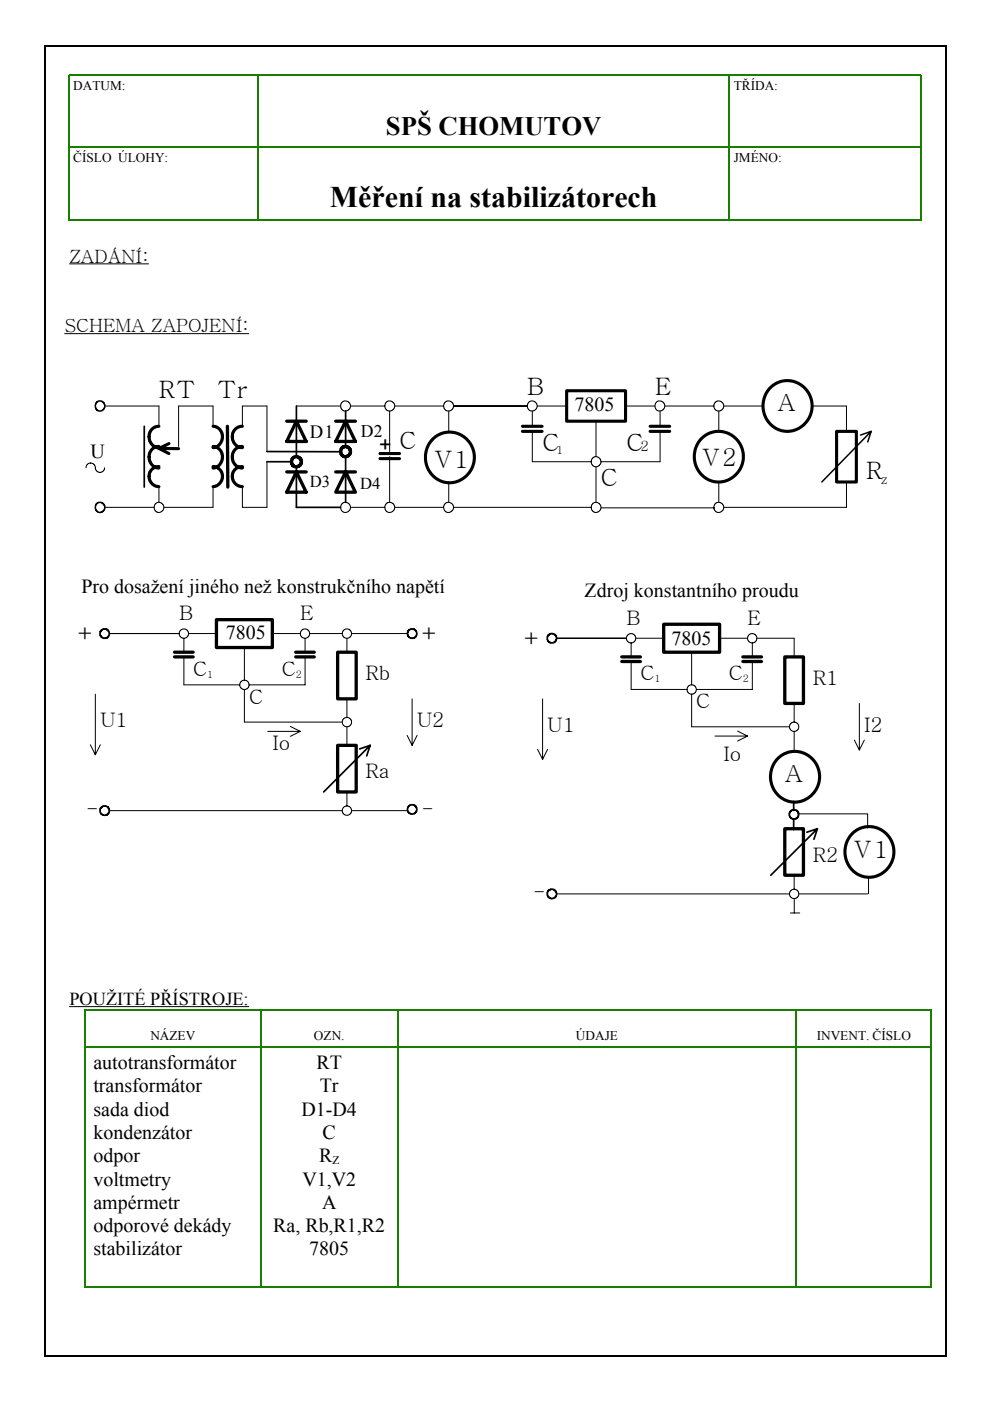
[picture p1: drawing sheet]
<svg xmlns="http://www.w3.org/2000/svg" width="210mm" height="297mm" viewBox="0 0 210 297" stroke-linecap="round" stroke-linejoin="round" font-family="sans-serif">
<path d="M54.7 15.9v30.5M154.6 15.9v30.5M14.5 31.3h180.5M195.3 46.6h-180.8v-30.7h180.7v30.9M18 214v59M18.2 214h179.1M55.3 214.2v58.4M84.3 214.2v58.4M168.8 214.2v58.4M197.5 214v59M18.2 222h179.1M17.8 272.8h179.8" fill="none" stroke="#177e00" stroke-width=".36"/>
<path d="M14.7 55.9h16.8M13.7 70.7h39M14.7 213.4h38" fill="none" stroke="#000" stroke-width=".21"/>
<path d="M14.3 72.5h182.5v132.8h-182.5z" fill="#fff"/>
<g fill="none" stroke="#000" stroke-width=".7">
<path d="M48.2 90.4l.1 12.9M60.8 89.3h4.1M62.8 89.3l2.1 4.3h-4.1zM71.2 89.3h4.2M73.3 89.3l2.1 4.3h-4.2zM60.8 100.1h4.1M62.8 100.1l2.1 4.3h-4.1zM71.2 100.1h4.2M73.3 100.1l2.1 4.3h-4.2zM37 138.3h4M37 139.3h4M45.9 131.4h11.8v5.9h-11.8z"/>
<path d="M62.7 138.3h3.9M62.7 139.3h3.9M71.6 138.3h3.9v9.9h-3.9zM131.8 139.3h4M140.7 132.4h11.9v5.9h-11.9zM157.5 139.3h4M166.4 139.3h3.9v9.8h-3.9zM71.6 158h3.9v9.9h-3.9zM131.8 140.3h4M157.5 140.3h4M166.4 175.7h3.9v9.9h-3.9z"/>
<circle cx="62.8" cy="97.9" r="1.04"/>
<circle cx="73.3" cy="95.7" r="1.04"/>
</g>
<g fill="none" stroke="#000" stroke-width=".66">
<path d="M31.6 92.6l.1 .9 .5 .8 .8 .5 .7 .1M33.7 94.7l-.7 .1-.8 .5-.4 .6-.2 .9 .1 1 .5 .8 .8 .5 .7 .1M33.7 98.9l-.8 .2-.6 .3-.5 .7-.2 .9M33.7 90.4l-.9 .2-.6 .4-.5 .7-.1 .9M33.7 95.1h4.2M33.7 95.1l2.1 1.1M35.8 94l-2.1 1.1M45.2 94.7l.7 .1 .6 .4 .5 .7 .2 .7-.1 .9-.5 1-.7 .6-.7 .1M45.2 98.9l.7 .2 .8 .5 .3 .6 .2 .8M45.2 90.4l.7 .1 .7 .5 .4 .7 .2 .9M47.2 92.6l-.2 .9-.5 .8-.6 .4-.7 .2M49.3 92.6l.1 .8 .5 .9 .8 .5 .7 .1"/>
<path d="M51.4 94.7l-.7 .1-.8 .4-.4 .6-.2 .8v1l.6 1 .8 .5 .7 .1M51.4 98.9l-.8 .2-.7 .4-.5 .7-.1 .8M51.4 90.4l-.9 .2-.7 .4-.4 .8-.1 .8M80.6 96.2h4.1M80.6 97.2h4.1M91.8 93l1.6-1 .9-.3 1.2-.1 2 .5 1.1 .7 .8 .8 .6 1 .4 1 .2 1.8-.6 2-1.4 1.7-1.7 1-1.8 .3-1.9-.5-.8-.5-.8-.8-.7-.9-.5-1.1-.2-2.1 .5-1.8zM110.8 90.4h4.1M110.8 91.5h4.1M120.1 82.8h12.5v6.5h-12.5zM137.8 90.4h4.2M137.8 91.5h4.2M148.8 92.9l1.7-1.1 1.2-.3h1l1.9 .5 1 .6 .7 .7 1.1 1.8 .2 .9v1.3l-.2 1.2-.5 .9-1.2 1.5-1.6 1-.9 .2-1.2 .1-1.2-.2-.8-.4-1.6-1.3-.7-1.1-.3-.9-.2-1.8 .4-1.9z"/>
<path d="M163.3 82.3l1.6-1.2 .9-.3 1.2-.1 1 .1 1.2 .4 1.6 1.2 .6 .9 .5 1 .3 2-.1 .8-.4 1.3-1.3 1.7-1.6 1-2 .4-1.3-.2-1-.5-1.3-1.1-.6-.8-.5-1.1-.3-2 .4-1.8zM177.4 91.5h4.2v10.7h-4.2zM31.6 101l.1 .8 .5 .7 .7 .5 .8 .2M47.2 101l-.2 .8-.4 .7-.8 .6-.6 .1M49.3 101l.1 .8 .4 .7 .8 .5 .8 .2M164.7 161l1.6-1.2 1.1-.4 1.2-.1 1 .1 1.1 .4 1.7 1.3 .6 .8 .5 1 .3 2-.1 .9-.5 1.2-1.2 1.7-1.6 1-2.1 .4-1.6-.4-1.7-1.1-1.2-1.7-.4-1.9 .2-2.1 .5-1zM180.6 176.9l1.4-1.1 1.9-.5 2.1 .2 1 .5 1 .9 1.1 1.7 .4 1.3v1l-.5 1.9-1.1 1.7-.9 .7-1 .5-.9 .2-1.2 .1-1.9-.5-1.4-1.2-1-1.5-.4-1.8 .3-2.2z"/>
</g>
<g fill="none" stroke="#000" stroke-width=".36">
<path d="M9.3 9.8h191.4M9.5 9.7v277.9M200.5 9.7v277.9M30.6 90.4v12.9M56.6 95.7l15.6 .1M56.6 97.9h5.2M62.8 86.1v10.7M62.8 99v8.6h9.4M73.3 87.1v7.6M73.3 96.8v9.7M76.2 158.8l2.3-.8-9.9 9.9M78.5 158l-.8 2.3"/>
<path d="M168.3 169.9v2M168.3 173.6v2.3M171.1 176.4l2.2-.7-9.9 9.9M173.3 175.7l-.7 2.2M9.3 287.5h191.4"/>
<circle cx="22.2" cy="134.3" r=".99"/>
<circle cx="87.4" cy="134.3" r=".98"/>
<circle cx="117" cy="135.3" r=".99"/>
<circle cx="22.2" cy="171.9" r=".99"/>
<circle cx="87.4" cy="171.6" r=".98"/>
<circle cx="168.3" cy="172.7" r="1"/>
<circle cx="117" cy="189.5" r=".99"/>
</g>
<g fill="none" stroke="#000" stroke-width=".21">
<path d="M18.2 99.2l.2-.6 .3-.3 .4-.1 .5 .1 .5 .4 .4 1.1 .6 .4 .7-.2 .3-.5 .1-.3M22.2 86.1h11.5v4.3M45.2 90.4v-4.3h-7.3v8.6M51.4 90.4v-4.3h5.2v9.6M56.6 97.9v9.7h-5.2v-4.3M62.8 86.1h9.4M74.3 86.1h7.3M82.6 87.1v8.6M82.6 96.8v9.7M83.7 86.1h10.4M95.1 87.1v4.4M96.2 86.1h15.6l.2-.7 .6-.4 .9 .3 .4 .7-.3 .8-.6 .3-.8-.1-.3-.5-.1-.4z"/>
<path d="M112.9 87.1v3.3M112.9 91.5v6.4h12.4M113.9 86.1h6.2M126.4 89.3v7.5M126.4 99v7.5M132.6 86.1h6.3M140 87.1v3.3M140 91.5v6.4h-12.6M140.9 86.1h10.5M152.4 87.1v4.4M153.5 86.1h8.3M172.2 86.1h7.3v5.4"/>
<path d="M22.2 107.6h10.5M33.7 103.3v3.2M45.2 103.3v4.3h-10.4M74.3 107.6h7.3M83.7 107.6h10.4M95.1 102.2v4.3M96.2 107.6h29.1M127.6 107.7h23.9M152.4 102.2v4.3M179.5 102.2v5.4h-26M23.2 134.3h14.8l.4-.7 .8-.3 .6 .5 .2 .7-.4 .6-.8 .2-.6-.3-.2-.7zM39 135.3v3"/>
<path d="M39 139.3v5.9h11.8M40 134.3h5.9M51.8 137.3v6.9M57.7 134.3h6M64.7 135.3v3M64.7 139.3v5.9h-11.9M65.7 134.3h6.9M73.6 135.3v3M74.5 134.3h11.9M118 135.3h14.8l.3-.7 .7-.3 .8 .4 .2 .8-.4 .6-.7 .2-.7-.3-.2-.7zM133.8 136.3v3M134.8 135.3h5.9"/>
<path d="M146.6 138.3v6.9M152.6 135.3h5.9M159.5 136.3v3M160.5 135.3h7.9v4M19.2 157.9l1 2.1M20.2 147.2v12.8l1.1-2.1M51.8 146.2v6.9h20.8M61.6 154l2.1 1.1h-6.9M63.7 155.1l-2.1 1M73.6 148.2v3.9M73.6 154.1v3.9M86.3 155.9l1.1 2.1"/>
<path d="M87.4 148.2v9.8l1-2.1M114 158.9l1 2.1M115 148.2v12.8l1.1-2.1M133.8 140.3v5.9h11.9M146.6 147.2v6.9h20.8M156.4 155l2.1 1.1h-6.9M158.5 156.1l-2.1 1M159.5 140.3v5.9h-11.9M168.4 149.1v4M168.4 155.1v3.9M181.1 156.9l1.1 2.1M182.2 149.1v9.9l1.1-2.1"/>
<path d="M23.2 171.9h49.4M73.6 167.9v3M74.5 171.9h11.9M169.1 172.6h14.9v3M118 189.5h49.4M167.6 193.6h2M168.4 185.6v2.9M168.4 190.6v3M169.4 189.5h14.5M184.1 186.1v3.4"/>
<circle cx="73.3" cy="86.1" r="1.04"/>
<circle cx="82.6" cy="86.1" r="1.04"/>
<circle cx="95.1" cy="86.1" r="1.05"/>
<circle cx="126.4" cy="97.9" r="1.04"/>
<circle cx="139.9" cy="86.1" r="1.09"/>
<circle cx="152.4" cy="86.1" r="1.04"/>
<circle cx="33.7" cy="107.6" r="1.03"/>
<circle cx="73.3" cy="107.6" r="1.04"/>
<circle cx="82.6" cy="107.6" r="1.04"/>
<circle cx="95.1" cy="107.6" r="1.04"/>
<circle cx="126.4" cy="107.6" r="1.03"/>
<circle cx="152.4" cy="107.6" r="1.04"/>
<circle cx="64.7" cy="134.3" r=".99"/>
<circle cx="73.6" cy="134.3" r="1"/>
<circle cx="159.5" cy="135.3" r=".99"/>
<circle cx="51.8" cy="145.2" r=".99"/>
<circle cx="73.5" cy="153.1" r=".99"/>
<circle cx="146.7" cy="146.2" r=".99"/>
<circle cx="168.4" cy="154.1" r=".99"/>
<circle cx="73.5" cy="171.9" r=".99"/>
<circle cx="168.4" cy="189.5" r=".98"/>
</g>
<g fill="none" stroke="#000" stroke-width=".32">
<path d="M182.5 92.2l2.2-.7-10.5 10.7M184.7 91.5l-.7 2.2"/>
<circle cx="21.2" cy="86.1" r="1.03"/>
<circle cx="21.2" cy="107.6" r="1.03"/>
</g>
<text font-size="6.3" x="70" y="43.8">Měření na stabilizátorech</text>
<text font-size="5.7" x="81.8" y="28.7">SPŠ CHOMUTOV</text>
<g font-size="5.1">
<text x="111.8" y="83.8">B</text>
<text x="138.9" y="83.8">E</text>
<text x="33.7" y="84.4">RT</text>
<text x="46.2" y="84.4">Tr</text>
<text x="164.9" y="87.2">A</text>
<text x="84.7" y="95.1">C</text>
<text x="115" y="95.6">C</text>
<text x="132.8" y="95.6">C</text>
<text x="92.1" y="99.3">V1</text>
<text x="148.9" y="98.8">V2</text>
<text x="183.6" y="101.6">R</text>
<text x="127.4" y="103.1">C</text>
<text x="16.4" y="136.1">+</text>
<text x="89.4" y="136.1">+</text>
<text x="111.1" y="137.1">+</text>
<text x="166.5" y="165.8">A</text>
<text x="181.1" y="181.8">V1</text>
</g>
<g font-size="4.2">
<text x="121.8" y="87.2">7805</text>
<text x="80.5" y="95.3">+</text>
<text x="19.2" y="97">U</text>
<text x="17.3" y="125.7">Pro dosažení jiného než konstrukčního napětí</text>
<text x="38" y="131.4">B</text>
<text x="63.7" y="131.4">E</text>
<text x="123.9" y="126.7">Zdroj konstantního proudu</text>
<text x="47.9" y="135.6">7805</text>
<text x="132.8" y="132.4">B</text>
<text x="142.4" y="136.7">7805</text>
<text x="158.5" y="132.4">E</text>
<text x="41" y="143.3">C</text>
<text x="59.7" y="143.3">C</text>
<text x="52.8" y="149.2">C</text>
<text x="77.5" y="144.3">Rb</text>
<text x="135.8" y="144.3">C</text>
<text x="154.5" y="144.3">C</text>
<text x="172.3" y="145.3">R1</text>
<text x="21.2" y="154.2">U1</text>
<text x="88.4" y="154.2">U2</text>
<text x="116" y="155.2">U1</text>
<text x="147.6" y="150.2">C</text>
<text x="183.2" y="155.2">I2</text>
<text x="57.7" y="159.1">Io</text>
<text x="153.4" y="161.4">Io</text>
<text x="77.5" y="165">Ra</text>
<text x="18.2" y="172.9">-</text>
<text x="89.4" y="172.9">-</text>
<text x="172.3" y="182.7">R2</text>
<text x="113.1" y="190.6">-</text>
<text x="19.8" y="226.7">autotransformátor</text>
<text x="67.1" y="226.7">RT</text>
<text x="19.8" y="231.6">transformátor</text>
<text x="67.8" y="231.6">Tr</text>
<text x="19.8" y="236.6">sada diod</text>
<text x="63.9" y="236.6">D1-D4</text>
<text x="19.8" y="241.5">kondenzátor</text>
<text x="68.4" y="241.5">C</text>
<text x="19.8" y="246.4">odpor</text>
<text x="19.8" y="251.4">voltmetry</text>
<text x="64.1" y="251.4">V1,V2</text>
<text x="67.6" y="246.4">R</text>
<text x="19.8" y="256.3">ampérmetr</text>
<text x="68.3" y="256.3">A</text>
<text x="19.8" y="261.2">odporové dekády</text>
<text x="57.9" y="261.2">Ra, Rb,R1,R2</text>
<text x="19.8" y="266.1">stabilizátor</text>
<text x="65.6" y="266.1">7805</text>
</g>
<text font-size="4" x="65.7" y="92.8">D1</text>
<g font-size="3.9">
<text x="14.7" y="55.7">ZADÁNÍ:</text>
<text x="13.7" y="70.5">SCHEMA ZAPOJENÍ:</text>
<text x="14.7" y="213">POUŽITÉ PŘÍSTROJE:</text>
</g>
<text font-size="3.7" x="76.5" y="92.6">D2</text>
<g font-size="3.5">
<text x="65.7" y="103.3">D3</text>
<text x="76.4" y="103.6">D4</text>
</g>
<g font-size="2.9">
<text x="135.8" y="95.7">2</text>
<text x="186.7" y="102.5">z</text>
</g>
<g font-size="2.8">
<text x="15.5" y="19">DATUM:</text>
<text x="155.6" y="19">TŘÍDA:</text>
<text x="15.5" y="34.4">ČÍSLO ÚLOHY:</text>
<text x="155.6" y="34.4">JMÉNO:</text>
<text x="31.9" y="220.6">NÁZEV</text>
<text x="66.6" y="220.6">OZN.</text>
<text x="122.1" y="220.6">ÚDAJE</text>
<text x="173.2" y="220.6">INVENT. ČÍSLO</text>
</g>
<text font-size="2.5" x="70.5" y="246.8">Z</text>
<text font-size="2.4" x="118" y="96.2">1</text>
<g font-size="2.1">
<text x="43.9" y="143.7">1</text>
<text x="62.7" y="143.7">2</text>
<text x="138.7" y="144.7">1</text>
<text x="157.5" y="144.7">2</text>
</g>
</svg>
